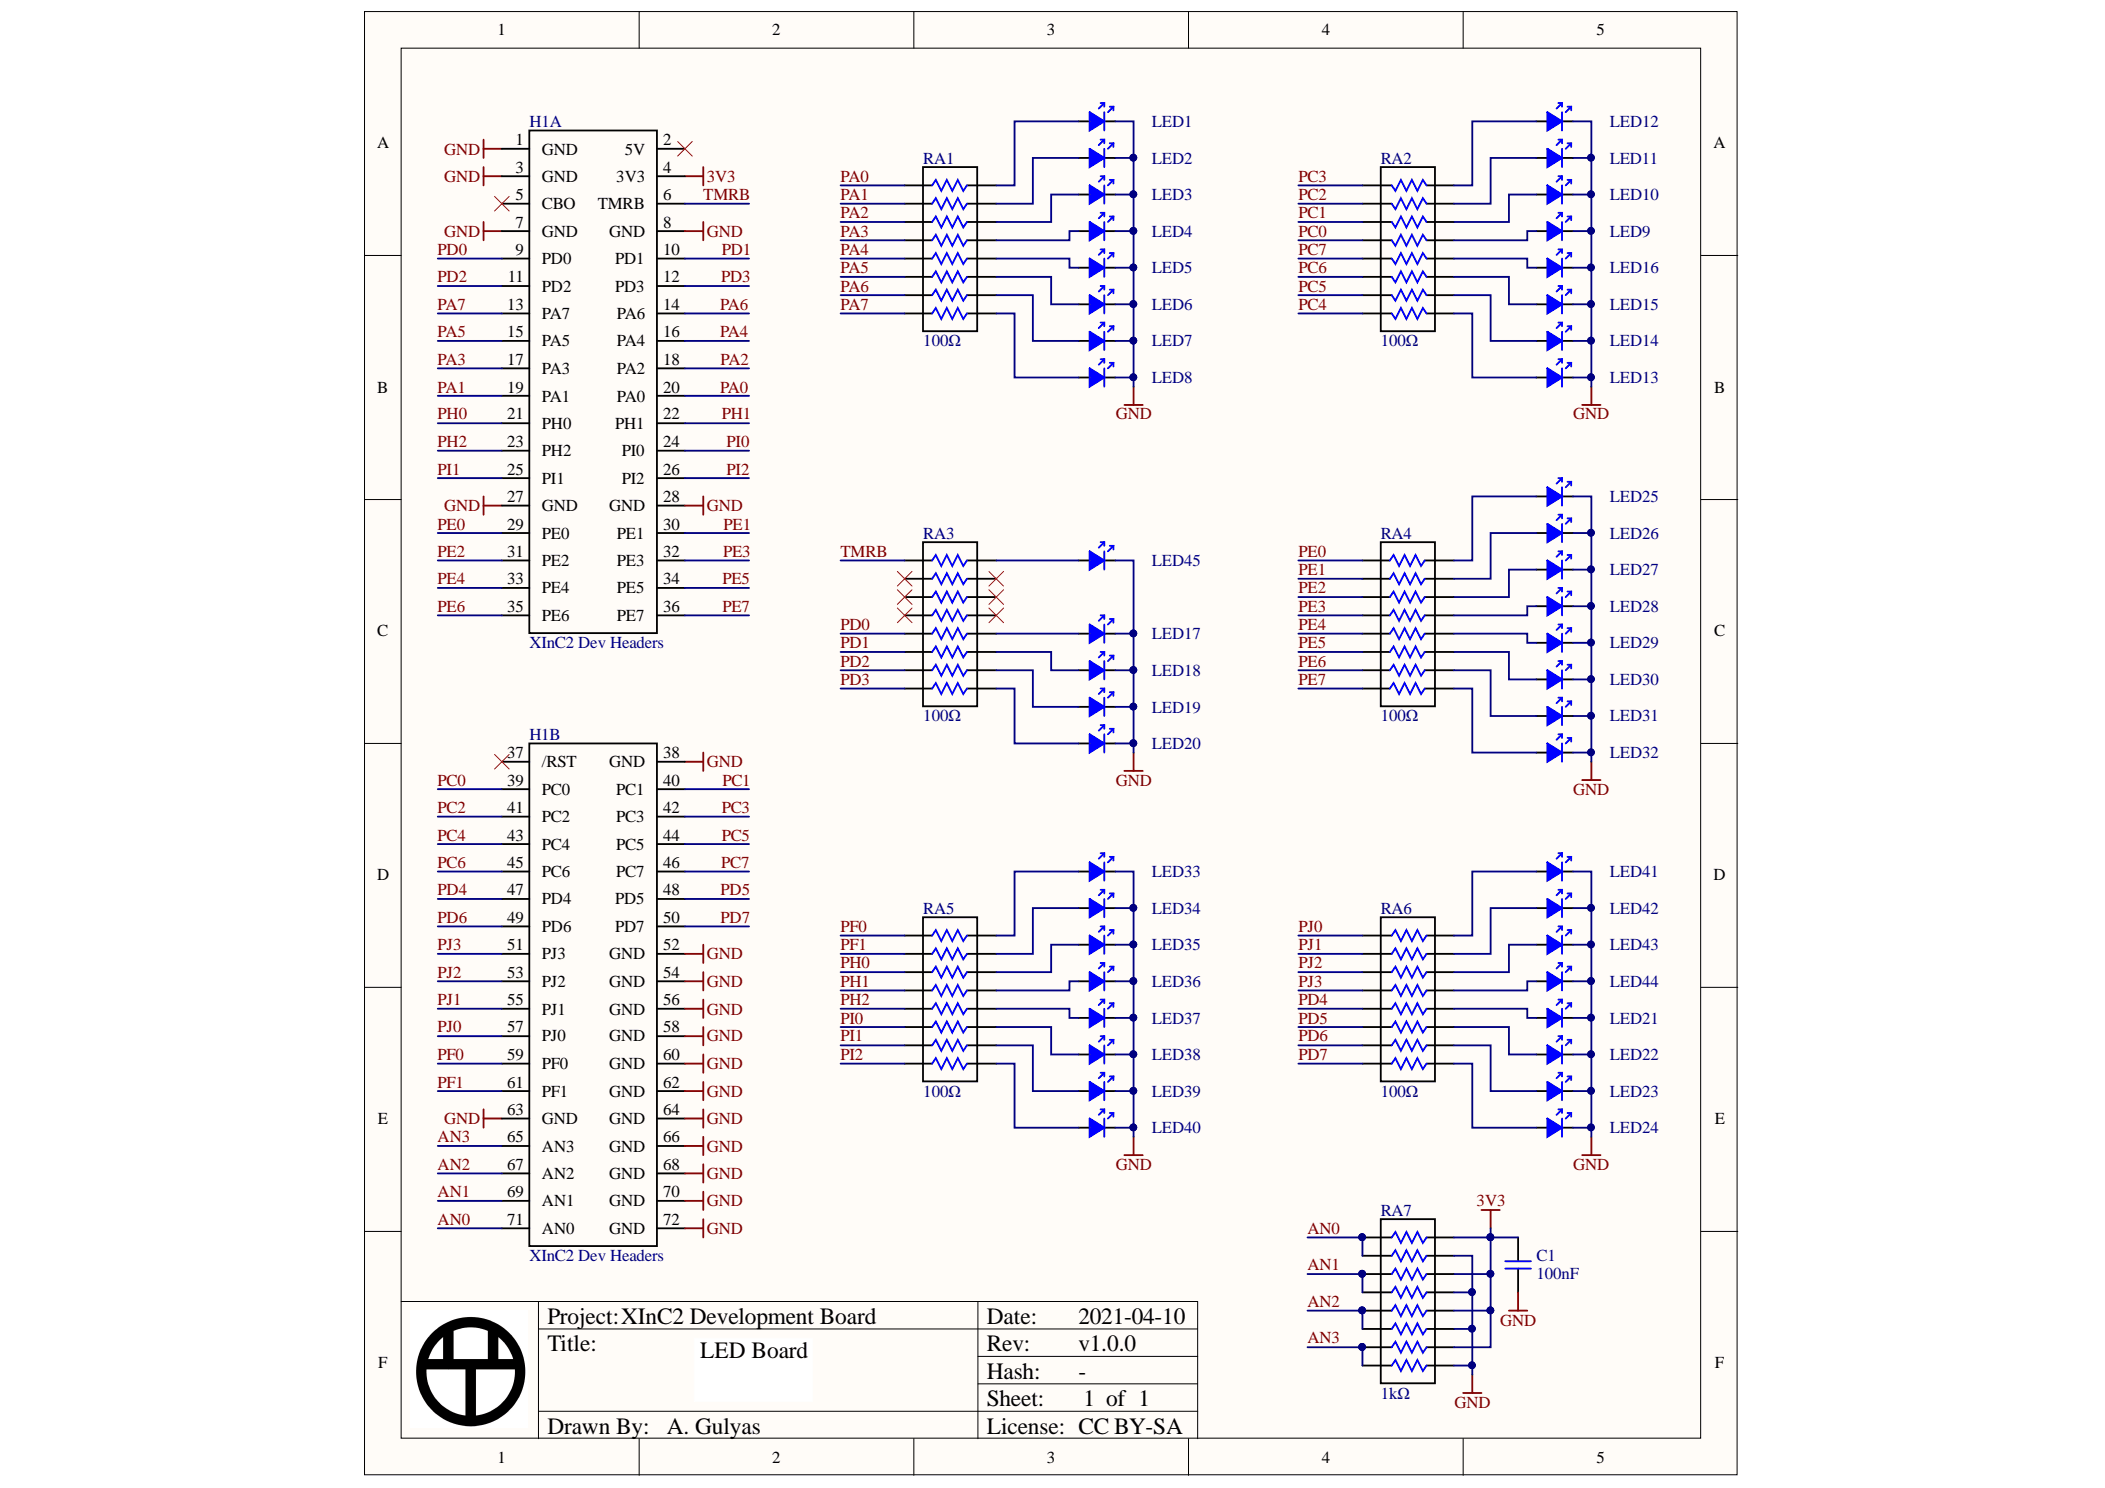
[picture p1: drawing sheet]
# Altium schematic sheet LED Board - SCH v1.0.0 20210410.SchDoc
size custom portrait; Date: 2021-04-10; DrawnBy: A. Gulyas; Revision: v1.0.0; SheetNumber: 1; SheetTotal: 1

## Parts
C1  100nF  [0603 - C]
H1  XInC2 Dev Headers  [XInC2 Dev Shield]  (parts A,B of 2)
LED1  Red  [LED - RED - TH]  (value not drawn)
LED2  Red  [LED - RED - TH]  (value not drawn)
LED3  Red  [LED - RED - TH]  (value not drawn)
LED4  Red  [LED - RED - TH]  (value not drawn)
LED5  Red  [LED - RED - TH]  (value not drawn)
LED6  Red  [LED - RED - TH]  (value not drawn)
LED7  Red  [LED - RED - TH]  (value not drawn)
LED8  Red  [LED - RED - TH]  (value not drawn)
LED9  Red  [LED - RED - TH]  (value not drawn)
LED10  Red  [LED - RED - TH]  (value not drawn)
LED11  Red  [LED - RED - TH]  (value not drawn)
LED12  Red  [LED - RED - TH]  (value not drawn)
LED13  Red  [LED - RED - TH]  (value not drawn)
LED14  Red  [LED - RED - TH]  (value not drawn)
LED15  Red  [LED - RED - TH]  (value not drawn)
LED16  Red  [LED - RED - TH]  (value not drawn)
LED17  Red  [LED - RED - TH]  (value not drawn)
LED18  Red  [LED - RED - TH]  (value not drawn)
LED19  Red  [LED - RED - TH]  (value not drawn)
LED20  Red  [LED - RED - TH]  (value not drawn)
LED21  Red  [LED - RED - TH]  (value not drawn)
LED22  Red  [LED - RED - TH]  (value not drawn)
LED23  Red  [LED - RED - TH]  (value not drawn)
LED24  Red  [LED - RED - TH]  (value not drawn)
LED25  Red  [LED - RED - TH]  (value not drawn)
LED26  Red  [LED - RED - TH]  (value not drawn)
LED27  Red  [LED - RED - TH]  (value not drawn)
LED28  Red  [LED - RED - TH]  (value not drawn)
LED29  Red  [LED - RED - TH]  (value not drawn)
LED30  Red  [LED - RED - TH]  (value not drawn)
LED31  Red  [LED - RED - TH]  (value not drawn)
LED32  Red  [LED - RED - TH]  (value not drawn)
LED33  Red  [LED - RED - TH]  (value not drawn)
LED34  Red  [LED - RED - TH]  (value not drawn)
LED35  Red  [LED - RED - TH]  (value not drawn)
LED36  Red  [LED - RED - TH]  (value not drawn)
LED37  Red  [LED - RED - TH]  (value not drawn)
LED38  Red  [LED - RED - TH]  (value not drawn)
LED39  Red  [LED - RED - TH]  (value not drawn)
LED40  Red  [LED - RED - TH]  (value not drawn)
LED41  Red  [LED - RED - TH]  (value not drawn)
LED42  Red  [LED - RED - TH]  (value not drawn)
LED43  Red  [LED - RED - TH]  (value not drawn)
LED44  Red  [LED - RED - TH]  (value not drawn)
LED45  Red  [LED - RED - TH]  (value not drawn)
RA1  100Ω  [0616 - 8 R array]
RA2  100Ω  [0616 - 8 R array]
RA3  100Ω  [0616 - 8 R array]
RA4  100Ω  [0616 - 8 R array]
RA5  100Ω  [0616 - 8 R array]
RA6  100Ω  [0616 - 8 R array]
RA7  1kΩ  [0616 - 8 R array]

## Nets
3V3: C1.1 H1.4(3V3) RA7.2 RA7.4 RA7.6 RA7.8
GND: C1.2 H1.1(GND) H1.3(GND) H1.7(GND) H1.8(GND) H1.27(GND) H1.28(GND) H1.38(GND) H1.52(GND) H1.54(GND) H1.56(GND) H1.58(GND) H1.60(GND) H1.62(GND) H1.63(GND) H1.64(GND) H1.66(GND) H1.68(GND) H1.70(GND) H1.72(GND) LED1.2 LED2.2 LED3.2 LED4.2 LED5.2 LED6.2 LED7.2 LED8.2 LED9.2 LED10.2 LED11.2 LED12.2 LED13.2 LED14.2 LED15.2 LED16.2 LED17.2 LED18.2 LED19.2 LED20.2 LED21.2 LED22.2 LED23.2 LED24.2 LED25.2 LED26.2 LED27.2 LED28.2 LED29.2 LED30.2 LED31.2 LED32.2 LED33.2 LED34.2 LED35.2 LED36.2 LED37.2 LED38.2 LED39.2 LED40.2 LED41.2 LED42.2 LED43.2 LED44.2 LED45.2 RA7.1 RA7.3 RA7.5 RA7.7
AN0: H1.71(AN0) RA7.9 RA7.10
AN1: H1.69(AN1) RA7.11 RA7.12
AN2: H1.67(AN2) RA7.13 RA7.14
AN3: H1.65(AN3) RA7.15 RA7.16
PA0: H1.20(PA0) RA1.1
PA1: H1.19(PA1) RA1.2
PA2: H1.18(PA2) RA1.3
PA3: H1.17(PA3) RA1.4
PA4: H1.16(PA4) RA1.5
PA5: H1.15(PA5) RA1.6
PA6: H1.14(PA6) RA1.7
PA7: H1.13(PA7) RA1.8
PC0: H1.39(PC0) RA2.13
PC1: H1.40(PC1) RA2.14
PC2: H1.41(PC2) RA2.15
PC3: H1.42(PC3) RA2.16
PC4: H1.43(PC4) RA2.9
PC5: H1.44(PC5) RA2.10
PC6: H1.45(PC6) RA2.11
PC7: H1.46(PC7) RA2.12
PD0: H1.9(PD0) RA3.5
PD1: H1.10(PD1) RA3.6
PD2: H1.11(PD2) RA3.7
PD3: H1.12(PD3) RA3.8
PD4: H1.47(PD4) RA6.13
PD5: H1.48(PD5) RA6.14
PD6: H1.49(PD6) RA6.15
PD7: H1.50(PD7) RA6.16
PE0: H1.29(PE0) RA4.1
PE1: H1.30(PE1) RA4.2
PE2: H1.31(PE2) RA4.3
PE3: H1.32(PE3) RA4.4
PE4: H1.33(PE4) RA4.5
PE5: H1.34(PE5) RA4.6
PE6: H1.35(PE6) RA4.7
PE7: H1.36(PE7) RA4.8
PF0: H1.59(PF0) RA5.1
PF1: H1.61(PF1) RA5.2
PH0: H1.21(PH0) RA5.3
PH1: H1.22(PH1) RA5.4
PH2: H1.23(PH2) RA5.5
PI0: H1.24(PI0) RA5.6
PI1: H1.25(PI1) RA5.7
PI2: H1.26(PI2) RA5.8
PJ0: H1.57(PJ0) RA6.9
PJ1: H1.55(PJ1) RA6.10
PJ2: H1.53(PJ2) RA6.11
PJ3: H1.51(PJ3) RA6.12
TMRB: H1.6(TMRB) RA3.1
NetLED1_1: LED1.1 RA1.16
NetLED2_1: LED2.1 RA1.15
NetLED3_1: LED3.1 RA1.14
NetLED4_1: LED4.1 RA1.13
NetLED5_1: LED5.1 RA1.12
NetLED6_1: LED6.1 RA1.11
NetLED7_1: LED7.1 RA1.10
NetLED8_1: LED8.1 RA1.9
NetLED9_1: LED9.1 RA2.4
NetLED10_1: LED10.1 RA2.3
NetLED11_1: LED11.1 RA2.2
NetLED12_1: LED12.1 RA2.1
NetLED13_1: LED13.1 RA2.8
NetLED14_1: LED14.1 RA2.7
NetLED15_1: LED15.1 RA2.6
NetLED16_1: LED16.1 RA2.5
NetLED17_1: LED17.1 RA3.12
NetLED18_1: LED18.1 RA3.11
NetLED19_1: LED19.1 RA3.10
NetLED20_1: LED20.1 RA3.9
NetLED21_1: LED21.1 RA6.4
NetLED22_1: LED22.1 RA6.3
NetLED23_1: LED23.1 RA6.2
NetLED24_1: LED24.1 RA6.1
NetLED25_1: LED25.1 RA4.16
NetLED26_1: LED26.1 RA4.15
NetLED27_1: LED27.1 RA4.14
NetLED28_1: LED28.1 RA4.13
NetLED29_1: LED29.1 RA4.12
NetLED30_1: LED30.1 RA4.11
NetLED31_1: LED31.1 RA4.10
NetLED32_1: LED32.1 RA4.9
NetLED33_1: LED33.1 RA5.16
NetLED34_1: LED34.1 RA5.15
NetLED35_1: LED35.1 RA5.14
NetLED36_1: LED36.1 RA5.13
NetLED37_1: LED37.1 RA5.12
NetLED38_1: LED38.1 RA5.11
NetLED39_1: LED39.1 RA5.10
NetLED40_1: LED40.1 RA5.9
NetLED41_1: LED41.1 RA6.8
NetLED42_1: LED42.1 RA6.7
NetLED43_1: LED43.1 RA6.6
NetLED44_1: LED44.1 RA6.5
NetLED45_1: LED45.1 RA3.16

Not connected (* = marked no-connect by the designer): H1 2(5V)* 5(CBO)* 37(/RST)*; RA3 2* 3* 4* 13* 14* 15*

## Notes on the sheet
- Project:
- XInC2 Development Board
- Date:
- Title:
- LED Board
- Rev:
- Hash:
- Sheet:
- -
- of
- Drawn By:
- License:
- CC BY-SA
